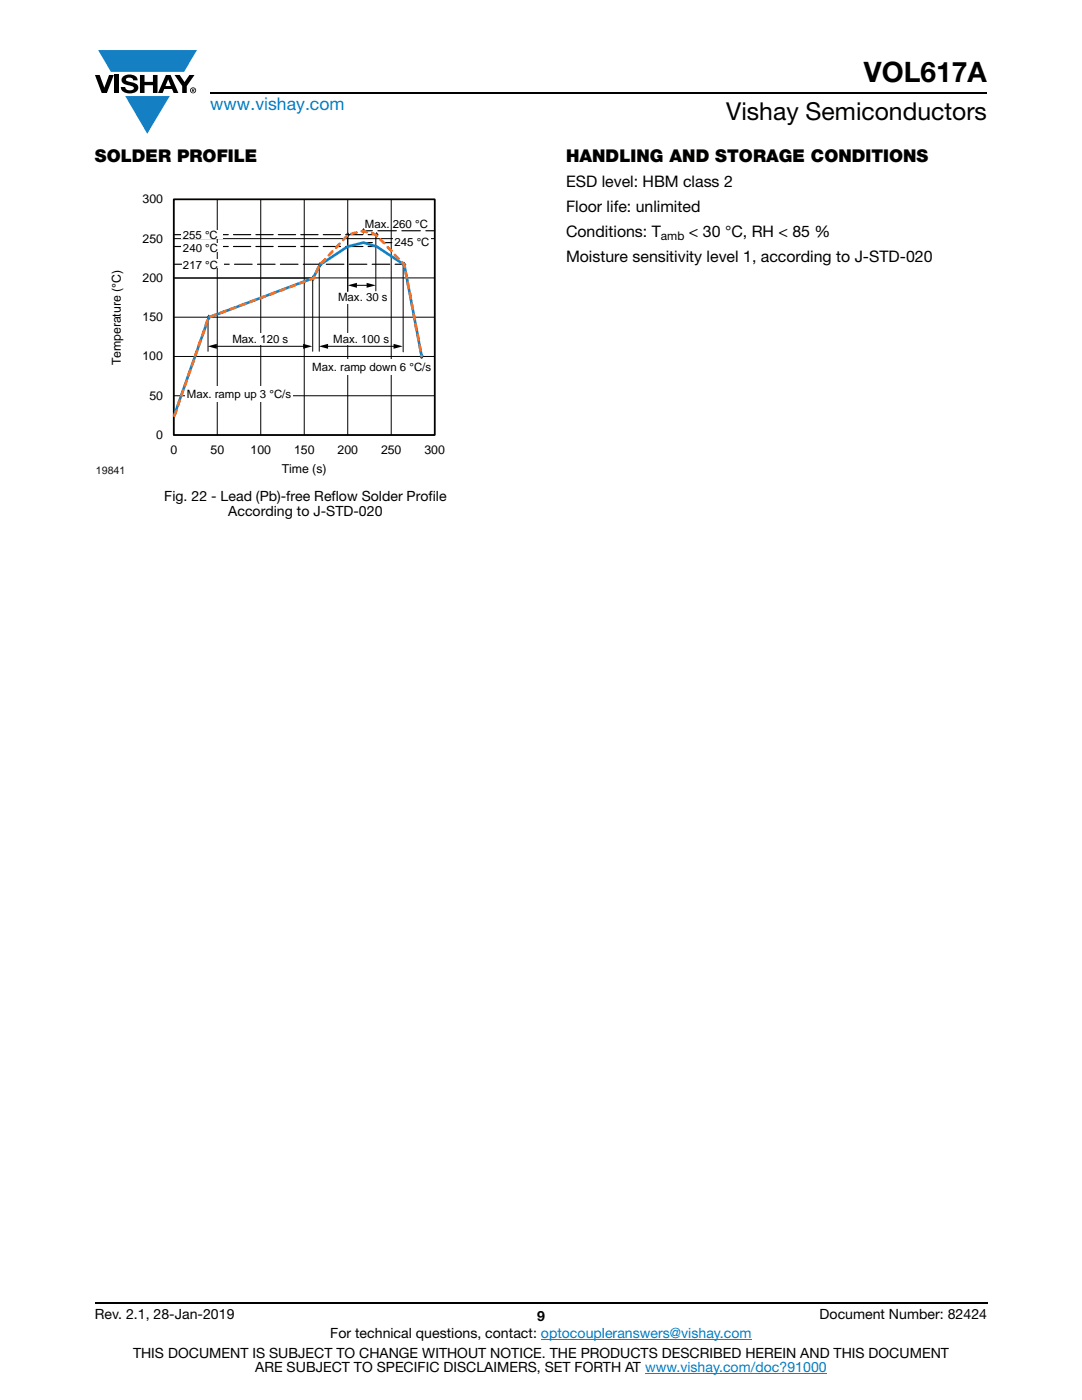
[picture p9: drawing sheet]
<svg xmlns="http://www.w3.org/2000/svg" width="216mm" height="279mm" viewBox="0 0 216 279" stroke-linecap="round" stroke-linejoin="round" font-family="sans-serif">
<g fill="#147fc3">
<path d="M19.6 10h19.7l-2.6 4.3h-1.1h-13.5z"/>
<path d="M25 19.2h8.9l-4.5 7.5z"/>
</g>
<g fill="#000">
<path d="M18.9 15h1l.9 2.5 1-2.5h.9l-1.4 3.6h-1zM22.9 15h.9v3.6h-.9zM24.6 15.3a2.1 2.1 0 0 1 2.8 .3l.1 .4h-.9a.79 .79 0 0 0-.7-.5 .79 .79 0 0 0-.8 .4l.3 .3 1 .2a1.08 1.08 0 0 1 1.2 1 1.08 1.08 0 0 1-1.1 1.2 1.73 1.73 0 0 1-2.4-1.2h.9a.96 .96 0 0 0 .8 .6 .96 .96 0 0 0 .9-.4 1.31 1.31 0 0 0-1.2-.6 1.03 1.03 0 0 1-1.1-.6 1.03 1.03 0 0 1 .2-1.1zM27.9 15h.9v1.3h1.7v-1.3h.9v3.6h-.9v-1.6h-1.7v1.6h-.9zM34.8 15h1.1l.9 1.4 1-1.4h1l-1.5 2.2v1.4h-.9v-1.4z"/>
<path d="M33.6 15.9l.5 1.3h-1.1zM33.1 15l-1.6 3.6h1l.3-.8h1.5l.3 .8h1l-1.6-3.6z"/>
<path d="M38.4 17.8h.2v.2h-.2zM38.3 17.7v.7h.1v-.3l.4 .3-.2-.3 .2-.2-.1-.2z"/>
<path d="M38.1 18a.46 .46 0 0 1 .9 0 .46 .46 0 0 1-.9 0zM37.9 18a.6 .6 0 0 0 1.2 0 .6 .6 0 0 0-1.2 0z"/>
</g>
<path d="M42 18.6h155M18.9 260h178.1" fill="none" stroke="#000" stroke-width=".36"/>
<path d="M107.9 267.3h42.1M128.7 274h36.3" fill="none" stroke="#007ec4" stroke-width=".2"/>
<path d="M19.1 35.2h83.7v60h-83.7z" fill="#fff"/>
<path d="M34.7 39.8h52v47h-52z" fill="none" stroke="#000" stroke-width=".34"/>
<path d="M34.7 39.8h52v47h-52zM43.4 39.8v47M52 39.8v47M60.7 39.8v47M69.4 39.8v47M78.1 39.8v47M34.7 47.6h52M34.7 55.5h52M34.7 63.3h52M34.7 71.1h52M34.7 79h52" fill="none" stroke="#000" stroke-width=".2"/>
<path d="M41.7 63l.2 .4-.2 .3-.3-.3z" fill="#292d2f"/>
<path d="M41.9 63.4l-.2-.4-.3 .4 .3 .3" fill="none" stroke="#292d2f" stroke-width=".3"/>
<path d="M62.5 55.2l.2 .3-.2 .3-.3-.3z" fill-rule="evenodd" fill="#292d2f"/>
<path d="M62.5 55.2l.2 .3-.2 .3-.3-.3z" fill="none" stroke="#292d2f" stroke-width=".3"/>
<path d="M63.9 52.5l.2 .3-.2 .4-.3-.4z" fill-rule="evenodd" fill="#292d2f"/>
<path d="M63.9 52.5l.2 .3-.2 .4-.3-.4z" fill="none" stroke="#292d2f" stroke-width=".3"/>
<path d="M69.4 46.5l.2 .4-.2 .3-.2-.3z" fill-rule="evenodd" fill="#292d2f"/>
<path d="M69.4 46.5l.2 .4-.2 .3-.2-.3z" fill="none" stroke="#292d2f" stroke-width=".3"/>
<path d="M72.5 45.8l.3 .3-.3 .3-.2-.3z" fill-rule="evenodd" fill="#292d2f"/>
<path d="M72.5 45.8l.3 .3-.3 .3-.2-.3z" fill="none" stroke="#292d2f" stroke-width=".3"/>
<path d="M75.1 46.5l.3 .4-.3 .3-.2-.3z" fill-rule="evenodd" fill="#292d2f"/>
<path d="M75.1 46.5l.3 .4-.3 .3-.2-.3z" fill="none" stroke="#292d2f" stroke-width=".3"/>
<path d="M80.7 52.5l.2 .3-.2 .4-.3-.4z" fill-rule="evenodd" fill="#292d2f"/>
<path d="M80.7 52.5l.2 .3-.2 .4-.3-.4z" fill="none" stroke="#292d2f" stroke-width=".3"/>
<path d="M84.1 70.8l.3 .3-.3 .3-.2-.3z" fill-rule="evenodd" fill="#292d2f"/>
<path d="M84.1 70.8l.3 .3-.3 .3-.2-.3z" fill="none" stroke="#292d2f" stroke-width=".35"/>
<path d="M34.8 55.5h27.7" fill="none" stroke="#000001" stroke-width=".2"/>
<path d="M34.8 49.2h1.8M72.5 48.4h1.8M73.5 49.2h1.7M76.4 48.4h1.8" fill="none" stroke="#000001" stroke-width=".23"/>
<path d="M72.4 49.2h-35.3" fill="none" stroke="#000001" stroke-width=".23" stroke-dasharray="3.4 1"/>
<path d="M36.3 48.4h8.2v1.8h-8.2z" fill="#fff"/>
<path d="M34.8 52.7h1.8M78.8 52.7h1.8" fill="none" stroke="#000001" stroke-width=".23"/>
<path d="M77.8 52.7h-40.7" fill="none" stroke="#000001" stroke-width=".23" stroke-dasharray="3.5 1.1"/>
<path d="M36.3 51.7h8.3v1.8h-8.3z" fill="#fff"/>
<path d="M70.9 56.9h2.6" fill="none" stroke="#000001" stroke-width=".2"/>
<g fill="#000001">
<path d="M69.4 56.9l1.8-.5v1z"/>
<path d="M73.2 56.4l1.8 .5-1.8 .5z"/>
</g>
<path d="M34.8 46.8h1.8M72.5 46.1h1.8M73.5 46.8h1.7M85 46.1h1.7" fill="none" stroke="#000001" stroke-width=".23"/>
<path d="M72.4 46.8h-35.3" fill="none" stroke="#000001" stroke-width=".23" stroke-dasharray="3.4 1"/>
<path d="M75.4 46.1h9" fill="none" stroke="#000001" stroke-width=".23" stroke-dasharray="3.7 1.1"/>
<g fill="#fff">
<path d="M36.3 45.9h8.2v1.8h-8.2z"/>
<path d="M78.4 47.2h7.6v2.3h-7.6z"/>
</g>
<path d="M62.4 55.4v14.7M41.5 63.2v6.9M42.9 69.1h17.9" fill="none" stroke="#000001" stroke-width=".2"/>
<g fill="#000001">
<path d="M41.4 69.1l1.9-.5v1z"/>
<path d="M60.5 68.6l1.8 .5-1.8 .5z"/>
</g>
<path d="M63.7 52.8v17.3M80.4 52.7v17.5M65.1 69.1h13.8" fill="none" stroke="#000001" stroke-width=".2"/>
<g fill="#000001">
<path d="M63.6 69.1l1.9-.5v1z"/>
<path d="M78.5 68.6l1.9 .5-1.9 .5z"/>
</g>
<path d="M69.4 46.9v11.1M75 47.1v10.9" fill="none" stroke="#000001" stroke-width=".2"/>
<g fill="#fff">
<path d="M67.2 58.3h10.2v2.3h-10.2z"/>
<path d="M66.3 66.5h11.5v2.2h-11.5z"/>
<path d="M46.2 66.5h11.5v2.2h-11.5z"/>
<path d="M62.1 71.7h24.1v3h-24.1z"/>
<path d="M37 77.2h21.4v3h-21.4z"/>
</g>
<path d="M84.1 71.1l-3.4-18.3-5.6-3.6-2.6-.8-3.1 .8-5.5 3.6-1.4 2.7-20.8 7.9-7 19.5" fill="none" stroke="#1782c5" stroke-width=".53"/>
<path d="M34.8 82.9l6.9-19.6 20.9-7.7 1.3-2.8 5.5-6 2.8-.6a7.3 7.3 0 0 1 2.9 .8l3.1 3.1 2.5 2.9 3.4 18" fill="none" stroke="#f37229" stroke-width=".53" stroke-dasharray="1.1 1.1"/>
<text font-size="5.6" x="172.4" y="16.4">VOL617A</text>
<text font-size="4.9" x="144.9" y="24">Vishay Semiconductors</text>
<text font-size="3.5" fill="#007ec4" x="42" y="21.9">www.vishay.com</text>
<g font-size="3.5">
<text x="18.9" y="32.3">SOLDER PROFILE</text>
<text x="112.9" y="32.3">HANDLING AND STORAGE CONDITIONS</text>
</g>
<g font-size="3.2">
<text x="112.9" y="37.4">ESD level: HBM class 2</text>
<text x="112.9" y="42.3">Floor life: unlimited</text>
<text x="112.9" y="47.3">Conditions: T</text>
<text x="137.5" y="47.3">&lt; 30 °C, RH &lt; 85 %</text>
<text x="112.9" y="52.2">Moisture sensitivity level 1, according to J-STD-020</text>
</g>
<g font-size="2.8">
<text x="32.8" y="99.9">Fig. 22 - Lead (Pb)-free Reflow Solder Profile</text>
<text x="45.5" y="103.1">According to J-STD-020</text>
<text x="18.9" y="263.3">Rev. 2.1, 28-Jan-2019</text>
<text x="107.2" y="263.6">9</text>
<text x="163.6" y="263.3">Document Number: 82424</text>
<text x="65.9" y="267.1">For technical questions, contact: optocoupleranswers@vishay.com</text>
<text x="26.5" y="271">THIS DOCUMENT IS SUBJECT TO CHANGE WITHOUT NOTICE. THE PRODUCTS DESCRIBED HEREIN AND THIS DOCUMENT</text>
<text x="50.9" y="273.8">ARE SUBJECT TO SPECIFIC DISCLAIMERS, SET FORTH AT www.vishay.com/doc?91000</text>
</g>
<g font-size="2.5">
<text x="28.5" y="40.6">300</text>
<text x="28.5" y="48.4">250</text>
<text x="28.4" y="56.3">200</text>
<text x="28.4" y="64.1">150</text>
<text x="28.4" y="71.9">100</text>
<text x="24.1" y="72.9" transform="rotate(-90 24.1 72.9)">Temperature (°C)</text>
<text x="29.8" y="79.8">50</text>
<text x="31.2" y="87.6">0</text>
<text x="34" y="90.6">0</text>
<text x="42" y="90.6">50</text>
<text x="50" y="90.6">100</text>
<text x="56.2" y="94.4">Time (s)</text>
<text x="58.7" y="90.6">150</text>
<text x="67.4" y="90.6">200</text>
<text x="76" y="90.6">250</text>
<text x="84.7" y="90.6">300</text>
</g>
<text font-size="2.4" x="131.9" y="47.9">amb</text>
<g font-size="2.3" fill="#000001">
<text x="36.5" y="47.7">255 °C</text>
<text x="72.8" y="45.5">Max. 260 °C</text>
<text x="36.5" y="50.3">240 °C</text>
<text x="36.5" y="53.7">217 °C</text>
<text x="78.7" y="49.1">245 °C</text>
<text x="67.5" y="60.1">Max. 30 s</text>
<text x="46.4" y="68.4">Max. 120 s</text>
<text x="66.5" y="68.4">Max. 100 s</text>
<text x="62.3" y="74">Max. ramp down 6 °C/s</text>
<text x="37.3" y="79.3">Max. ramp up 3 °C/s</text>
</g>
<text font-size="2.1" fill="#101315" x="19.1" y="94.6">19841</text>
</svg>
